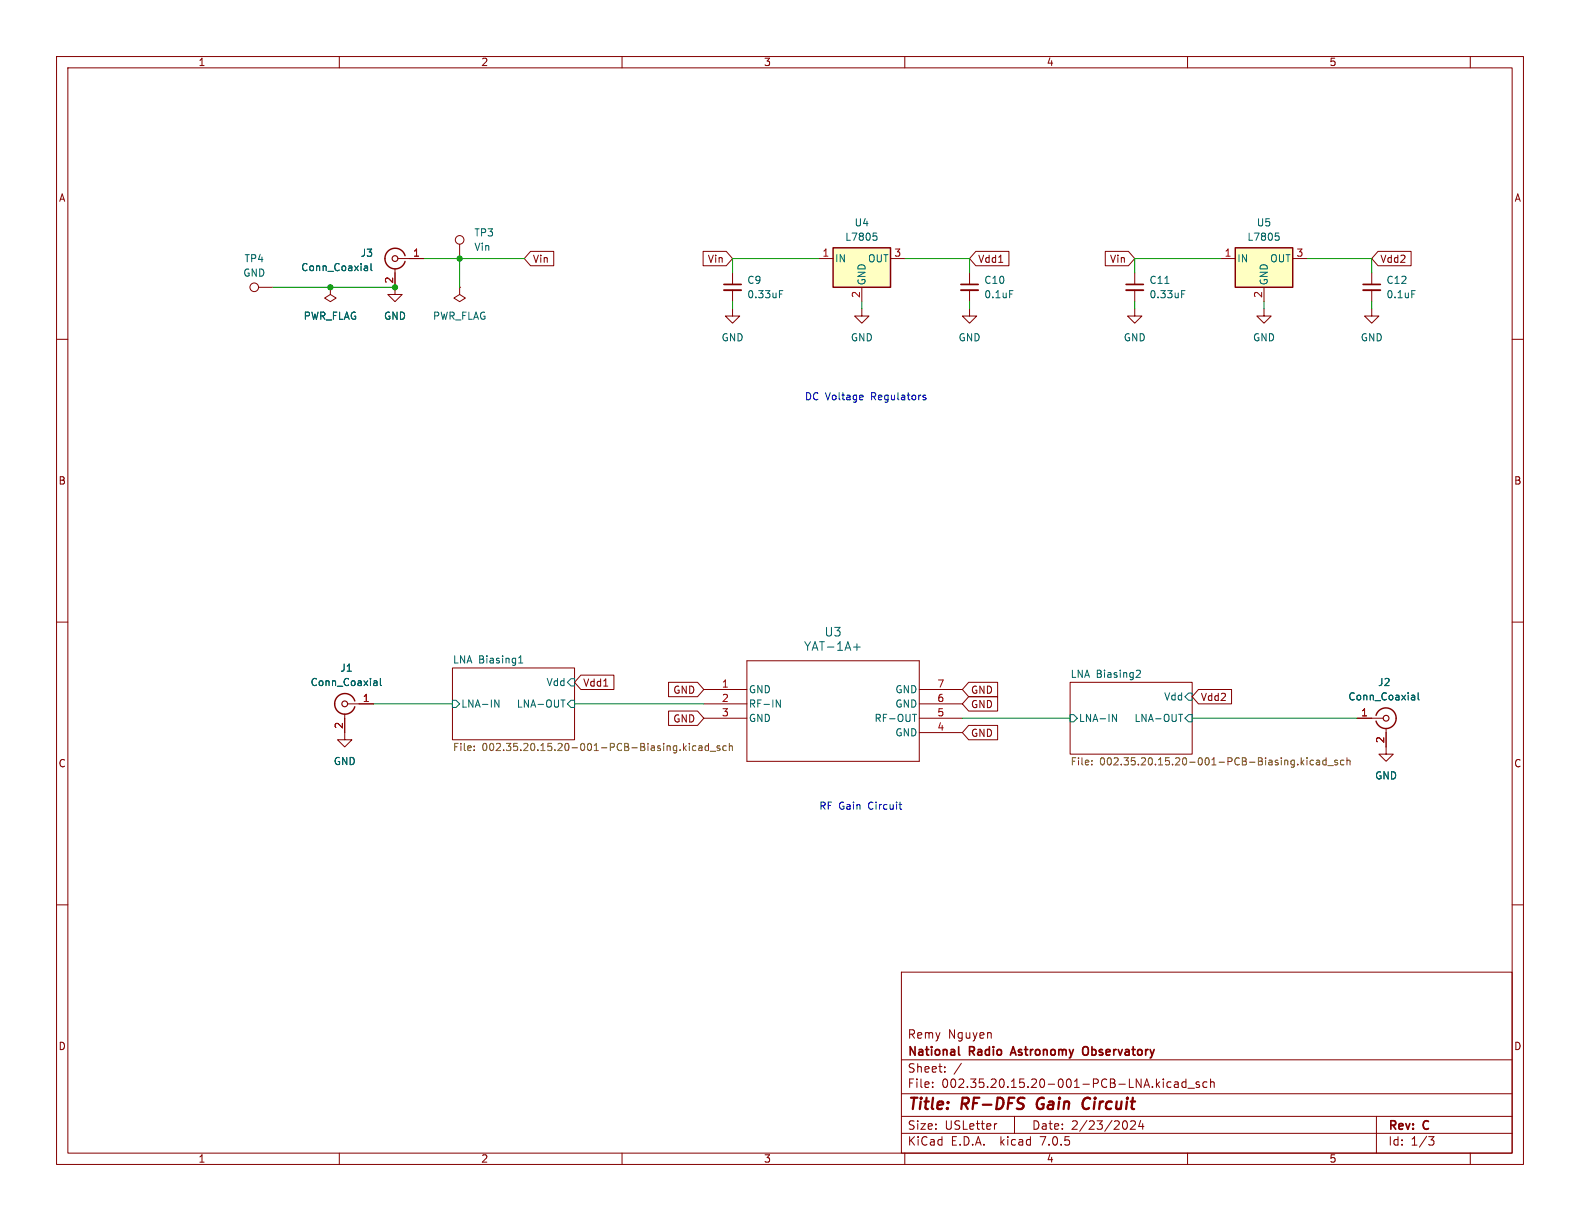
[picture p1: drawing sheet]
(kicad_sch (version 20230121) (generator eeschema)

 (paper "USLetter")

 (title_block
  (title "RF-DFS Gain Circuit")
  (date "2/23/2024")
  (rev "C")
  (company "National Radio Astronomy Observatory")
  (comment 1 "Remy Nguyen"))

 (lib_symbols
  (symbol "Connector:Conn_Coaxial" (pin_names (offset 1.016) hide) (in_bom yes) (on_board yes)
   (property "Reference" "J" (at 0.254 3.048 0) (effects (font (size 1.27 1.27))))
   (property "Value" "Conn_Coaxial" (at 2.921 0 90) (effects (font (size 1.27 1.27))))
   (property "Footprint" "" (at 0 0 0) (effects (font (size 1.27 1.27)) hide))
   (property "Datasheet" " ~" (at 0 0 0) (effects (font (size 1.27 1.27)) hide))
   (symbol "Conn_Coaxial_0_1"
    (arc (start -1.778 -0.508) (mid 0.2311 -1.8066) (end 1.778 0) (stroke (width 0.254) (type default)) (fill (type none)))
    (polyline (pts (xy -2.54 0) (xy -0.508 0)) (stroke (width 0) (type default)) (fill (type none)))
    (polyline (pts (xy 0 -2.54) (xy 0 -1.778)) (stroke (width 0) (type default)) (fill (type none)))
    (circle (center 0 0) (radius 0.508) (stroke (width 0.2032) (type default)) (fill (type none)))
    (arc (start 1.778 0) (mid 0.2099 1.8101) (end -1.778 0.508) (stroke (width 0.254) (type default)) (fill (type none))))
   (symbol "Conn_Coaxial_1_1"
    (pin passive line (at -5.08 0 0) (length 2.54) (name "In" (effects (font (size 1.27 1.27)))) (number "1" (effects (font (size 1.27 1.27)))))
    (pin passive line (at 0 -5.08 90) (length 2.54) (name "Ext" (effects (font (size 1.27 1.27)))) (number "2" (effects (font (size 1.27 1.27)))))))
  (symbol "Connector:TestPoint" (pin_numbers hide) (pin_names (offset 0.762) hide) (in_bom yes) (on_board yes)
   (property "Reference" "TP" (at 0 6.858 0) (effects (font (size 1.27 1.27))))
   (property "Value" "TestPoint" (at 0 5.08 0) (effects (font (size 1.27 1.27))))
   (property "Footprint" "" (at 5.08 0 0) (effects (font (size 1.27 1.27)) hide))
   (property "Datasheet" "~" (at 5.08 0 0) (effects (font (size 1.27 1.27)) hide))
   (symbol "TestPoint_0_1"
    (circle (center 0 3.302) (radius 0.762) (stroke (width 0) (type default)) (fill (type none))))
   (symbol "TestPoint_1_1"
    (pin passive line (at 0 0 90) (length 2.54) (name "1" (effects (font (size 1.27 1.27)))) (number "1" (effects (font (size 1.27 1.27)))))))
  (symbol "Device:C_Small" (pin_numbers hide) (pin_names (offset 0.254) hide) (in_bom yes) (on_board yes)
   (property "Reference" "C" (at 0.254 1.778 0) (effects (font (size 1.27 1.27)) (justify left)))
   (property "Value" "C_Small" (at 0.254 -2.032 0) (effects (font (size 1.27 1.27)) (justify left)))
   (property "Footprint" "" (at 0 0 0) (effects (font (size 1.27 1.27)) hide))
   (property "Datasheet" "~" (at 0 0 0) (effects (font (size 1.27 1.27)) hide))
   (symbol "C_Small_0_1"
    (polyline (pts (xy -1.524 -0.508) (xy 1.524 -0.508)) (stroke (width 0.3302) (type default)) (fill (type none)))
    (polyline (pts (xy -1.524 0.508) (xy 1.524 0.508)) (stroke (width 0.3048) (type default)) (fill (type none))))
   (symbol "C_Small_1_1"
    (pin passive line (at 0 2.54 270) (length 2.032) (name "~" (effects (font (size 1.27 1.27)))) (number "1" (effects (font (size 1.27 1.27)))))
    (pin passive line (at 0 -2.54 90) (length 2.032) (name "~" (effects (font (size 1.27 1.27)))) (number "2" (effects (font (size 1.27 1.27)))))))
  (symbol "Regulator_Linear:L7805" (pin_names (offset 0.254)) (in_bom yes) (on_board yes)
   (property "Reference" "U" (at -3.81 3.175 0) (effects (font (size 1.27 1.27))))
   (property "Value" "L7805" (at 0 3.175 0) (effects (font (size 1.27 1.27)) (justify left)))
   (property "Footprint" "" (at 0.635 -3.81 0) (effects (font (size 1.27 1.27) italic) (justify left) hide))
   (property "Datasheet" "http://www.st.com/content/ccc/resource/technical/document/datasheet/41/4f/b3/b0/12/d4/47/88/CD00000444.pdf/files/CD00000444.pdf/jcr:content/translations/en.CD00000444.pdf" (at 0 -1.27 0) (effects (font (size 1.27 1.27)) hide))
   (symbol "L7805_0_1"
    (rectangle (start -5.08 1.905) (end 5.08 -5.08) (stroke (width 0.254) (type default)) (fill (type background))))
   (symbol "L7805_1_1"
    (pin power_in line (at -7.62 0 0) (length 2.54) (name "IN" (effects (font (size 1.27 1.27)))) (number "1" (effects (font (size 1.27 1.27)))))
    (pin power_in line (at 0 -7.62 90) (length 2.54) (name "GND" (effects (font (size 1.27 1.27)))) (number "2" (effects (font (size 1.27 1.27)))))
    (pin power_out line (at 7.62 0 180) (length 2.54) (name "OUT" (effects (font (size 1.27 1.27)))) (number "3" (effects (font (size 1.27 1.27)))))))
  (symbol "YAT-1A+:YAT-1A+" (pin_names (offset 0.254)) (in_bom yes) (on_board yes)
   (property "Reference" "U" (at 22.86 10.16 0) (effects (font (size 1.524 1.524))))
   (property "Value" "YAT-1A+" (at 22.86 7.62 0) (effects (font (size 1.524 1.524))))
   (property "Footprint" "MC1630_MNC" (at 0 0 0) (effects (font (size 1.27 1.27) italic) hide))
   (property "Datasheet" "YAT-1A+" (at 0 0 0) (effects (font (size 1.27 1.27) italic) hide))
   (property "ki_locked" "" (at 0 0 0) (effects (font (size 1.27 1.27))))
   (symbol "YAT-1A+_0_1"
    (polyline (pts (xy 7.62 -12.7) (xy 38.1 -12.7)) (stroke (width 0.127) (type default)) (fill (type none)))
    (polyline (pts (xy 7.62 5.08) (xy 7.62 -12.7)) (stroke (width 0.127) (type default)) (fill (type none)))
    (polyline (pts (xy 38.1 -12.7) (xy 38.1 5.08)) (stroke (width 0.127) (type default)) (fill (type none)))
    (polyline (pts (xy 38.1 5.08) (xy 7.62 5.08)) (stroke (width 0.127) (type default)) (fill (type none)))
    (pin input line (at 0 -2.54 0) (length 7.62) (name "RF-IN" (effects (font (size 1.27 1.27)))) (number "2" (effects (font (size 1.27 1.27)))))
    (pin power_in line (at 45.72 -7.62 180) (length 7.62) (name "GND" (effects (font (size 1.27 1.27)))) (number "4" (effects (font (size 1.27 1.27)))))
    (pin output line (at 45.72 -5.08 180) (length 7.62) (name "RF-OUT" (effects (font (size 1.27 1.27)))) (number "5" (effects (font (size 1.27 1.27)))))
    (pin power_in line (at 45.72 -2.54 180) (length 7.62) (name "GND" (effects (font (size 1.27 1.27)))) (number "6" (effects (font (size 1.27 1.27)))))
    (pin power_in line (at 45.72 0 180) (length 7.62) (name "GND" (effects (font (size 1.27 1.27)))) (number "7" (effects (font (size 1.27 1.27))))))
   (symbol "YAT-1A+_1_1"
    (pin power_in line (at 0 0 0) (length 7.62) (name "GND" (effects (font (size 1.27 1.27)))) (number "1" (effects (font (size 1.27 1.27)))))
    (pin power_in line (at 0 -5.08 0) (length 7.62) (name "GND" (effects (font (size 1.27 1.27)))) (number "3" (effects (font (size 1.27 1.27)))))))
  (symbol "power:GND" (power) (pin_names (offset 0)) (in_bom yes) (on_board yes)
   (property "Reference" "#PWR" (at 0 -6.35 0) (effects (font (size 1.27 1.27)) hide))
   (property "Value" "GND" (at 0 -3.81 0) (effects (font (size 1.27 1.27))))
   (property "Footprint" "" (at 0 0 0) (effects (font (size 1.27 1.27)) hide))
   (property "Datasheet" "" (at 0 0 0) (effects (font (size 1.27 1.27)) hide))
   (symbol "GND_0_1"
    (polyline (pts (xy 0 0) (xy 0 -1.27) (xy 1.27 -1.27) (xy 0 -2.54) (xy -1.27 -1.27) (xy 0 -1.27)) (stroke (width 0) (type default)) (fill (type none))))
   (symbol "GND_1_1"
    (pin power_in line (at 0 0 270) (length 0) hide (name "GND" (effects (font (size 1.27 1.27)))) (number "1" (effects (font (size 1.27 1.27)))))))
  (symbol "power:PWR_FLAG" (power) (pin_numbers hide) (pin_names (offset 0) hide) (in_bom yes) (on_board yes)
   (property "Reference" "#FLG" (at 0 1.905 0) (effects (font (size 1.27 1.27)) hide))
   (property "Value" "PWR_FLAG" (at 0 3.81 0) (effects (font (size 1.27 1.27))))
   (property "Footprint" "" (at 0 0 0) (effects (font (size 1.27 1.27)) hide))
   (property "Datasheet" "~" (at 0 0 0) (effects (font (size 1.27 1.27)) hide))
   (symbol "PWR_FLAG_0_0"
    (pin power_out line (at 0 0 90) (length 0) (name "pwr" (effects (font (size 1.27 1.27)))) (number "1" (effects (font (size 1.27 1.27))))))
   (symbol "PWR_FLAG_0_1"
    (polyline (pts (xy 0 0) (xy 0 1.27) (xy -1.016 1.905) (xy 0 2.54) (xy 1.016 1.905) (xy 0 1.27)) (stroke (width 0) (type default)) (fill (type none))))))

 (junction (at 69.85 50.8) (diameter 0) (color 0 0 0 0))
 (junction (at 58.42 50.8) (diameter 0) (color 0 0 0 0))
 (junction (at 81.28 45.72) (diameter 0) (color 0 0 0 0))

 (wire (pts (xy 223.52 53.34) (xy 223.52 54.61)) (stroke (width 0) (type default)))
 (wire (pts (xy 200.66 48.26) (xy 200.66 45.72)) (stroke (width 0) (type default)))
 (wire (pts (xy 231.14 45.72) (xy 242.57 45.72)) (stroke (width 0) (type default)))
 (wire (pts (xy 152.4 53.34) (xy 152.4 54.61)) (stroke (width 0) (type default)))
 (wire (pts (xy 66.04 124.46) (xy 80.01 124.46)) (stroke (width 0) (type default)))
 (wire (pts (xy 129.54 48.26) (xy 129.54 45.72)) (stroke (width 0) (type default)))
 (wire (pts (xy 200.66 53.34) (xy 200.66 54.61)) (stroke (width 0) (type default)))
 (wire (pts (xy 48.26 50.8) (xy 58.42 50.8)) (stroke (width 0) (type default)))
 (wire (pts (xy 200.66 45.72) (xy 215.9 45.72)) (stroke (width 0) (type default)))
 (wire (pts (xy 81.28 45.72) (xy 92.71 45.72)) (stroke (width 0) (type default)))
 (wire (pts (xy 210.82 127) (xy 240.03 127)) (stroke (width 0) (type default)))
 (wire (pts (xy 81.28 45.72) (xy 81.28 50.8)) (stroke (width 0) (type default)))
 (wire (pts (xy 171.45 45.72) (xy 171.45 48.26)) (stroke (width 0) (type default)))
 (wire (pts (xy 242.57 53.34) (xy 242.57 54.61)) (stroke (width 0) (type default)))
 (wire (pts (xy 74.93 45.72) (xy 81.28 45.72)) (stroke (width 0) (type default)))
 (wire (pts (xy 242.57 45.72) (xy 242.57 48.26)) (stroke (width 0) (type default)))
 (wire (pts (xy 171.45 53.34) (xy 171.45 54.61)) (stroke (width 0) (type default)))
 (wire (pts (xy 58.42 50.8) (xy 69.85 50.8)) (stroke (width 0) (type default)))
 (wire (pts (xy 129.54 53.34) (xy 129.54 54.61)) (stroke (width 0) (type default)))
 (wire (pts (xy 170.18 127) (xy 189.23 127)) (stroke (width 0) (type default)))
 (wire (pts (xy 101.6 124.46) (xy 124.46 124.46)) (stroke (width 0) (type default)))
 (wire (pts (xy 160.02 45.72) (xy 171.45 45.72)) (stroke (width 0) (type default)))
 (wire (pts (xy 129.54 45.72) (xy 144.78 45.72)) (stroke (width 0) (type default)))

 (text "RF Gain Circuit" (at 144.78 143.51 0) (effects (font (size 1.27 1.27)) (justify left bottom)))
 (text "DC Voltage Regulators" (at 142.24 71.12 0) (effects (font (size 1.27 1.27)) (justify left bottom)))

 (global_label "GND" (shape input) (at 124.46 127 180) (fields_autoplaced) (effects (font (size 1.27 1.27)) (justify right))
  (property "Intersheetrefs" "${INTERSHEET_REFS}" (at 117.6837 127 0) (effects (font (size 1.27 1.27)) (justify right) hide)))
 (global_label "Vdd1" (shape input) (at 171.45 45.72 0) (fields_autoplaced) (effects (font (size 1.27 1.27)) (justify left))
  (property "Intersheetrefs" "${INTERSHEET_REFS}" (at 178.9519 45.72 0) (effects (font (size 1.27 1.27)) (justify left) hide)))
 (global_label "GND" (shape input) (at 170.18 121.92 0) (fields_autoplaced) (effects (font (size 1.27 1.27)) (justify left))
  (property "Intersheetrefs" "${INTERSHEET_REFS}" (at 176.9563 121.92 0) (effects (font (size 1.27 1.27)) (justify left) hide)))
 (global_label "Vdd1" (shape input) (at 101.6 120.65 0) (fields_autoplaced) (effects (font (size 1.27 1.27)) (justify left))
  (property "Intersheetrefs" "${INTERSHEET_REFS}" (at 109.1019 120.65 0) (effects (font (size 1.27 1.27)) (justify left) hide)))
 (global_label "Vdd2" (shape input) (at 242.57 45.72 0) (fields_autoplaced) (effects (font (size 1.27 1.27)) (justify left))
  (property "Intersheetrefs" "${INTERSHEET_REFS}" (at 250.0719 45.72 0) (effects (font (size 1.27 1.27)) (justify left) hide)))
 (global_label "Vin" (shape input) (at 92.71 45.72 0) (fields_autoplaced) (effects (font (size 1.27 1.27)) (justify left))
  (property "Intersheetrefs" "${INTERSHEET_REFS}" (at 98.4582 45.72 0) (effects (font (size 1.27 1.27)) (justify left) hide)))
 (global_label "Vin" (shape input) (at 129.54 45.72 180) (fields_autoplaced) (effects (font (size 1.27 1.27)) (justify right))
  (property "Intersheetrefs" "${INTERSHEET_REFS}" (at 123.7918 45.72 0) (effects (font (size 1.27 1.27)) (justify right) hide)))
 (global_label "Vin" (shape input) (at 200.66 45.72 180) (fields_autoplaced) (effects (font (size 1.27 1.27)) (justify right))
  (property "Intersheetrefs" "${INTERSHEET_REFS}" (at 194.9118 45.72 0) (effects (font (size 1.27 1.27)) (justify right) hide)))
 (global_label "Vdd2" (shape input) (at 210.82 123.19 0) (fields_autoplaced) (effects (font (size 1.27 1.27)) (justify left))
  (property "Intersheetrefs" "${INTERSHEET_REFS}" (at 218.3219 123.19 0) (effects (font (size 1.27 1.27)) (justify left) hide)))
 (global_label "GND" (shape input) (at 170.18 129.54 0) (fields_autoplaced) (effects (font (size 1.27 1.27)) (justify left))
  (property "Intersheetrefs" "${INTERSHEET_REFS}" (at 176.9563 129.54 0) (effects (font (size 1.27 1.27)) (justify left) hide)))
 (global_label "GND" (shape input) (at 124.46 121.92 180) (fields_autoplaced) (effects (font (size 1.27 1.27)) (justify right))
  (property "Intersheetrefs" "${INTERSHEET_REFS}" (at 117.6837 121.92 0) (effects (font (size 1.27 1.27)) (justify right) hide)))
 (global_label "GND" (shape input) (at 170.18 124.46 0) (fields_autoplaced) (effects (font (size 1.27 1.27)) (justify left))
  (property "Intersheetrefs" "${INTERSHEET_REFS}" (at 176.9563 124.46 0) (effects (font (size 1.27 1.27)) (justify left) hide)))

 (symbol (lib_id "Device:C_Small") (at 242.57 50.8 0) (unit 1) (in_bom yes) (on_board yes) (dnp no) (fields_autoplaced)
  (property "Reference" "C12" (at 245.11 49.5363 0) (effects (font (size 1.27 1.27)) (justify left)))
  (property "Value" "0.1uF" (at 245.11 52.0763 0) (effects (font (size 1.27 1.27)) (justify left)))
  (property "Footprint" "Capacitor_SMD:C_0402_1005Metric" (at 242.57 50.8 0) (effects (font (size 1.27 1.27)) hide))
  (property "Datasheet" "~" (at 242.57 50.8 0) (effects (font (size 1.27 1.27)) hide)) (pin "1") (pin "2")
  (instances (project "002.35.20.15.20-001-PCB-LNA" (path "" (reference "C12") (unit 1)))))

 (symbol (lib_id "Connector:TestPoint") (at 48.26 50.8 90) (unit 1) (in_bom yes) (on_board yes) (dnp no) (fields_autoplaced)
  (property "Reference" "TP1" (at 44.958 45.72 90) (effects (font (size 1.27 1.27))))
  (property "Value" "GND" (at 44.958 48.26 90) (effects (font (size 1.27 1.27))))
  (property "Footprint" "TestPoint:TestPoint_Loop_D2.54mm_Drill1.5mm_Beaded" (at 48.26 45.72 0) (effects (font (size 1.27 1.27)) hide))
  (property "Datasheet" "~" (at 48.26 45.72 0) (effects (font (size 1.27 1.27)) hide)) (pin "1")
  (instances (project "002.35.20.15.20-001-PCB-LNA" (path "" (reference "TP1") (unit 1)) (path "" (reference "TP2") (unit 1)) (path "" (reference "TP4") (unit 1)))))

 (symbol (lib_id "power:GND") (at 152.4 54.61 0) (unit 1) (in_bom yes) (on_board yes) (dnp no) (fields_autoplaced)
  (property "Reference" "#PWR09" (at 152.4 60.96 0) (effects (font (size 1.27 1.27)) hide))
  (property "Value" "GND" (at 152.4 59.69 0) (effects (font (size 1.27 1.27))))
  (property "Footprint" "" (at 152.4 54.61 0) (effects (font (size 1.27 1.27)) hide))
  (property "Datasheet" "" (at 152.4 54.61 0) (effects (font (size 1.27 1.27)) hide)) (pin "1")
  (instances (project "002.35.20.15.20-001-PCB-LNA" (path "" (reference "#PWR09") (unit 1)))))

 (symbol (lib_id "power:GND") (at 245.11 132.08 0) (mirror y) (unit 1) (in_bom yes) (on_board yes) (dnp no)
  (property "Reference" "#PWR017" (at 245.11 138.43 0) (effects (font (size 1.27 1.27)) hide))
  (property "Value" "GND" (at 245.11 137.16 0) (effects (font (size 1.27 1.27))))
  (property "Footprint" "" (at 245.11 132.08 0) (effects (font (size 1.27 1.27)) hide))
  (property "Datasheet" "" (at 245.11 132.08 0) (effects (font (size 1.27 1.27)) hide)) (pin "1")
  (instances (project "002.35.20.15.20-001-PCB-LNA" (path "" (reference "#PWR017") (unit 1)))))

 (symbol (lib_id "power:GND") (at 129.54 54.61 0) (unit 1) (in_bom yes) (on_board yes) (dnp no) (fields_autoplaced)
  (property "Reference" "#PWR010" (at 129.54 60.96 0) (effects (font (size 1.27 1.27)) hide))
  (property "Value" "GND" (at 129.54 59.69 0) (effects (font (size 1.27 1.27))))
  (property "Footprint" "" (at 129.54 54.61 0) (effects (font (size 1.27 1.27)) hide))
  (property "Datasheet" "" (at 129.54 54.61 0) (effects (font (size 1.27 1.27)) hide)) (pin "1")
  (instances (project "002.35.20.15.20-001-PCB-LNA" (path "" (reference "#PWR010") (unit 1)))))

 (symbol (lib_id "Regulator_Linear:L7805") (at 223.52 45.72 0) (unit 1) (in_bom yes) (on_board yes) (dnp no) (fields_autoplaced)
  (property "Reference" "U5" (at 223.52 39.37 0) (effects (font (size 1.27 1.27))))
  (property "Value" "L7805" (at 223.52 41.91 0) (effects (font (size 1.27 1.27))))
  (property "Footprint" "Package_TO_SOT_SMD:TO-263-2" (at 224.155 49.53 0) (effects (font (size 1.27 1.27) italic) (justify left) hide))
  (property "Datasheet" "http://www.st.com/content/ccc/resource/technical/document/datasheet/41/4f/b3/b0/12/d4/47/88/CD00000444.pdf/files/CD00000444.pdf/jcr:content/translations/en.CD00000444.pdf" (at 223.52 46.99 0) (effects (font (size 1.27 1.27)) hide)) (pin "1") (pin "2") (pin "3")
  (instances (project "002.35.20.15.20-001-PCB-LNA" (path "" (reference "U5") (unit 1)))))

 (symbol (lib_id "Connector:Conn_Coaxial") (at 69.85 45.72 0) (mirror y) (unit 1) (in_bom yes) (on_board yes) (dnp no)
  (property "Reference" "J3" (at 66.04 44.7432 0) (effects (font (size 1.27 1.27)) (justify left)))
  (property "Value" "Conn_Coaxial" (at 66.04 47.2832 0) (effects (font (size 1.27 1.27)) (justify left)))
  (property "Footprint" "Connector_Coaxial:SMA_Molex_73251-1153_EdgeMount_Horizontal" (at 69.85 45.72 0) (effects (font (size 1.27 1.27)) hide))
  (property "Datasheet" " ~" (at 69.85 45.72 0) (effects (font (size 1.27 1.27)) hide)) (pin "1") (pin "2")
  (instances (project "002.35.20.15.20-001-PCB-LNA" (path "" (reference "J3") (unit 1)))))

 (symbol (lib_id "power:GND") (at 171.45 54.61 0) (unit 1) (in_bom yes) (on_board yes) (dnp no) (fields_autoplaced)
  (property "Reference" "#PWR011" (at 171.45 60.96 0) (effects (font (size 1.27 1.27)) hide))
  (property "Value" "GND" (at 171.45 59.69 0) (effects (font (size 1.27 1.27))))
  (property "Footprint" "" (at 171.45 54.61 0) (effects (font (size 1.27 1.27)) hide))
  (property "Datasheet" "" (at 171.45 54.61 0) (effects (font (size 1.27 1.27)) hide)) (pin "1")
  (instances (project "002.35.20.15.20-001-PCB-LNA" (path "" (reference "#PWR011") (unit 1)))))

 (symbol (lib_id "power:GND") (at 223.52 54.61 0) (unit 1) (in_bom yes) (on_board yes) (dnp no) (fields_autoplaced)
  (property "Reference" "#PWR013" (at 223.52 60.96 0) (effects (font (size 1.27 1.27)) hide))
  (property "Value" "GND" (at 223.52 59.69 0) (effects (font (size 1.27 1.27))))
  (property "Footprint" "" (at 223.52 54.61 0) (effects (font (size 1.27 1.27)) hide))
  (property "Datasheet" "" (at 223.52 54.61 0) (effects (font (size 1.27 1.27)) hide)) (pin "1")
  (instances (project "002.35.20.15.20-001-PCB-LNA" (path "" (reference "#PWR013") (unit 1)))))

 (symbol (lib_id "Regulator_Linear:L7805") (at 152.4 45.72 0) (unit 1) (in_bom yes) (on_board yes) (dnp no) (fields_autoplaced)
  (property "Reference" "U4" (at 152.4 39.37 0) (effects (font (size 1.27 1.27))))
  (property "Value" "L7805" (at 152.4 41.91 0) (effects (font (size 1.27 1.27))))
  (property "Footprint" "Package_TO_SOT_SMD:TO-263-2" (at 153.035 49.53 0) (effects (font (size 1.27 1.27) italic) (justify left) hide))
  (property "Datasheet" "http://www.st.com/content/ccc/resource/technical/document/datasheet/41/4f/b3/b0/12/d4/47/88/CD00000444.pdf/files/CD00000444.pdf/jcr:content/translations/en.CD00000444.pdf" (at 152.4 46.99 0) (effects (font (size 1.27 1.27)) hide)) (pin "1") (pin "2") (pin "3")
  (instances (project "002.35.20.15.20-001-PCB-LNA" (path "" (reference "U4") (unit 1)))))

 (symbol (lib_id "Device:C_Small") (at 200.66 50.8 0) (unit 1) (in_bom yes) (on_board yes) (dnp no) (fields_autoplaced)
  (property "Reference" "C11" (at 203.2 49.5363 0) (effects (font (size 1.27 1.27)) (justify left)))
  (property "Value" "0.33uF" (at 203.2 52.0763 0) (effects (font (size 1.27 1.27)) (justify left)))
  (property "Footprint" "Capacitor_SMD:C_0402_1005Metric" (at 200.66 50.8 0) (effects (font (size 1.27 1.27)) hide))
  (property "Datasheet" "~" (at 200.66 50.8 0) (effects (font (size 1.27 1.27)) hide)) (pin "1") (pin "2")
  (instances (project "002.35.20.15.20-001-PCB-LNA" (path "" (reference "C11") (unit 1)))))

 (symbol (lib_id "Device:C_Small") (at 171.45 50.8 0) (unit 1) (in_bom yes) (on_board yes) (dnp no) (fields_autoplaced)
  (property "Reference" "C10" (at 173.99 49.5363 0) (effects (font (size 1.27 1.27)) (justify left)))
  (property "Value" "0.1uF" (at 173.99 52.0763 0) (effects (font (size 1.27 1.27)) (justify left)))
  (property "Footprint" "Capacitor_SMD:C_0402_1005Metric" (at 171.45 50.8 0) (effects (font (size 1.27 1.27)) hide))
  (property "Datasheet" "~" (at 171.45 50.8 0) (effects (font (size 1.27 1.27)) hide)) (pin "1") (pin "2")
  (instances (project "002.35.20.15.20-001-PCB-LNA" (path "" (reference "C10") (unit 1)))))

 (symbol (lib_id "power:GND") (at 69.85 50.8 0) (unit 1) (in_bom yes) (on_board yes) (dnp no) (fields_autoplaced)
  (property "Reference" "#PWR015" (at 69.85 57.15 0) (effects (font (size 1.27 1.27)) hide))
  (property "Value" "GND" (at 69.85 55.88 0) (effects (font (size 1.27 1.27))))
  (property "Footprint" "" (at 69.85 50.8 0) (effects (font (size 1.27 1.27)) hide))
  (property "Datasheet" "" (at 69.85 50.8 0) (effects (font (size 1.27 1.27)) hide)) (pin "1")
  (instances (project "002.35.20.15.20-001-PCB-LNA" (path "" (reference "#PWR015") (unit 1)))))

 (symbol (lib_id "Device:C_Small") (at 129.54 50.8 0) (unit 1) (in_bom yes) (on_board yes) (dnp no) (fields_autoplaced)
  (property "Reference" "C9" (at 132.08 49.5363 0) (effects (font (size 1.27 1.27)) (justify left)))
  (property "Value" "0.33uF" (at 132.08 52.0763 0) (effects (font (size 1.27 1.27)) (justify left)))
  (property "Footprint" "Capacitor_SMD:C_0402_1005Metric" (at 129.54 50.8 0) (effects (font (size 1.27 1.27)) hide))
  (property "Datasheet" "~" (at 129.54 50.8 0) (effects (font (size 1.27 1.27)) hide)) (pin "1") (pin "2")
  (instances (project "002.35.20.15.20-001-PCB-LNA" (path "" (reference "C9") (unit 1)))))

 (symbol (lib_id "YAT-1A+:YAT-1A+") (at 124.46 121.92 0) (unit 1) (in_bom yes) (on_board yes) (dnp no) (fields_autoplaced)
  (property "Reference" "U3" (at 147.32 111.76 0) (effects (font (size 1.524 1.524))))
  (property "Value" "YAT-1A+" (at 147.32 114.3 0) (effects (font (size 1.524 1.524))))
  (property "Footprint" "Imports:MC1630_MNC" (at 124.46 121.92 0) (effects (font (size 1.27 1.27) italic) hide))
  (property "Datasheet" "YAT-1A+" (at 124.46 121.92 0) (effects (font (size 1.27 1.27) italic) hide)) (pin "2") (pin "4") (pin "5") (pin "6") (pin "7") (pin "1") (pin "3")
  (instances (project "002.35.20.15.20-001-PCB-LNA" (path "" (reference "U3") (unit 1)))))

 (symbol (lib_id "power:GND") (at 242.57 54.61 0) (unit 1) (in_bom yes) (on_board yes) (dnp no) (fields_autoplaced)
  (property "Reference" "#PWR014" (at 242.57 60.96 0) (effects (font (size 1.27 1.27)) hide))
  (property "Value" "GND" (at 242.57 59.69 0) (effects (font (size 1.27 1.27))))
  (property "Footprint" "" (at 242.57 54.61 0) (effects (font (size 1.27 1.27)) hide))
  (property "Datasheet" "" (at 242.57 54.61 0) (effects (font (size 1.27 1.27)) hide)) (pin "1")
  (instances (project "002.35.20.15.20-001-PCB-LNA" (path "" (reference "#PWR014") (unit 1)))))

 (symbol (lib_id "Connector:Conn_Coaxial") (at 60.96 124.46 0) (mirror y) (unit 1) (in_bom yes) (on_board yes) (dnp no) (fields_autoplaced)
  (property "Reference" "J1" (at 61.2774 118.11 0) (effects (font (size 1.27 1.27))))
  (property "Value" "Conn_Coaxial" (at 61.2774 120.65 0) (effects (font (size 1.27 1.27))))
  (property "Footprint" "Connector_Coaxial:SMA_Molex_73251-1153_EdgeMount_Horizontal" (at 60.96 124.46 0) (effects (font (size 1.27 1.27)) hide))
  (property "Datasheet" " ~" (at 60.96 124.46 0) (effects (font (size 1.27 1.27)) hide)) (pin "1") (pin "2")
  (instances (project "002.35.20.15.20-001-PCB-LNA" (path "" (reference "J1") (unit 1)))))

 (symbol (lib_id "Connector:Conn_Coaxial") (at 245.11 127 0) (unit 1) (in_bom yes) (on_board yes) (dnp no) (fields_autoplaced)
  (property "Reference" "J2" (at 244.7926 120.65 0) (effects (font (size 1.27 1.27))))
  (property "Value" "Conn_Coaxial" (at 244.7926 123.19 0) (effects (font (size 1.27 1.27))))
  (property "Footprint" "Connector_Coaxial:SMA_Molex_73251-1153_EdgeMount_Horizontal" (at 245.11 127 0) (effects (font (size 1.27 1.27)) hide))
  (property "Datasheet" " ~" (at 245.11 127 0) (effects (font (size 1.27 1.27)) hide)) (pin "1") (pin "2")
  (instances (project "002.35.20.15.20-001-PCB-LNA" (path "" (reference "J2") (unit 1)))))

 (symbol (lib_id "Connector:TestPoint") (at 81.28 45.72 0) (unit 1) (in_bom yes) (on_board yes) (dnp no) (fields_autoplaced)
  (property "Reference" "TP1" (at 83.82 41.148 0) (effects (font (size 1.27 1.27)) (justify left)))
  (property "Value" "Vin" (at 83.82 43.688 0) (effects (font (size 1.27 1.27)) (justify left)))
  (property "Footprint" "TestPoint:TestPoint_Loop_D2.54mm_Drill1.5mm_Beaded" (at 86.36 45.72 0) (effects (font (size 1.27 1.27)) hide))
  (property "Datasheet" "~" (at 86.36 45.72 0) (effects (font (size 1.27 1.27)) hide)) (pin "1")
  (instances (project "002.35.20.15.20-001-PCB-LNA" (path "" (reference "TP1") (unit 1)) (path "" (reference "TP2") (unit 1)) (path "" (reference "TP3") (unit 1)))))

 (symbol (lib_id "power:PWR_FLAG") (at 81.28 50.8 180) (unit 1) (in_bom yes) (on_board yes) (dnp no) (fields_autoplaced)
  (property "Reference" "#FLG01" (at 81.28 52.705 0) (effects (font (size 1.27 1.27)) hide))
  (property "Value" "PWR_FLAG" (at 81.28 55.88 0) (effects (font (size 1.27 1.27))))
  (property "Footprint" "" (at 81.28 50.8 0) (effects (font (size 1.27 1.27)) hide))
  (property "Datasheet" "~" (at 81.28 50.8 0) (effects (font (size 1.27 1.27)) hide)) (pin "1")
  (instances (project "002.35.20.15.20-001-PCB-LNA" (path "" (reference "#FLG01") (unit 1)))))

 (symbol (lib_id "power:PWR_FLAG") (at 58.42 50.8 180) (unit 1) (in_bom yes) (on_board yes) (dnp no) (fields_autoplaced)
  (property "Reference" "#FLG02" (at 58.42 52.705 0) (effects (font (size 1.27 1.27)) hide))
  (property "Value" "PWR_FLAG" (at 58.42 55.88 0) (effects (font (size 1.27 1.27))))
  (property "Footprint" "" (at 58.42 50.8 0) (effects (font (size 1.27 1.27)) hide))
  (property "Datasheet" "~" (at 58.42 50.8 0) (effects (font (size 1.27 1.27)) hide)) (pin "1")
  (instances (project "002.35.20.15.20-001-PCB-LNA" (path "" (reference "#FLG02") (unit 1)))))

 (symbol (lib_id "power:GND") (at 200.66 54.61 0) (unit 1) (in_bom yes) (on_board yes) (dnp no) (fields_autoplaced)
  (property "Reference" "#PWR012" (at 200.66 60.96 0) (effects (font (size 1.27 1.27)) hide))
  (property "Value" "GND" (at 200.66 59.69 0) (effects (font (size 1.27 1.27))))
  (property "Footprint" "" (at 200.66 54.61 0) (effects (font (size 1.27 1.27)) hide))
  (property "Datasheet" "" (at 200.66 54.61 0) (effects (font (size 1.27 1.27)) hide)) (pin "1")
  (instances (project "002.35.20.15.20-001-PCB-LNA" (path "" (reference "#PWR012") (unit 1)))))

 (symbol (lib_id "power:GND") (at 60.96 129.54 0) (unit 1) (in_bom yes) (on_board yes) (dnp no) (fields_autoplaced)
  (property "Reference" "#PWR04" (at 60.96 135.89 0) (effects (font (size 1.27 1.27)) hide))
  (property "Value" "GND" (at 60.96 134.62 0) (effects (font (size 1.27 1.27))))
  (property "Footprint" "" (at 60.96 129.54 0) (effects (font (size 1.27 1.27)) hide))
  (property "Datasheet" "" (at 60.96 129.54 0) (effects (font (size 1.27 1.27)) hide)) (pin "1")
  (instances (project "002.35.20.15.20-001-PCB-LNA" (path "" (reference "#PWR04") (unit 1)))))

 (sheet (at 80.01 118.11) (size 21.59 12.7) (fields_autoplaced) (stroke (width 0.1524) (type solid)) (fill (color 0 0 0 0.0000))
  (property "Sheetname" "LNA Biasing1" (at 80.01 117.3984 0) (effects (font (size 1.27 1.27)) (justify left bottom)))
  (property "Sheetfile" "002.35.20.15.20-001-PCB-Biasing.kicad_sch" (at 80.01 131.3946 0) (effects (font (size 1.27 1.27)) (justify left top))) (pin "LNA-OUT" input (at 101.6 124.46 0) (effects (font (size 1.27 1.27)) (justify right))) (pin "LNA-IN" input (at 80.01 124.46 180) (effects (font (size 1.27 1.27)) (justify left))) (pin "Vdd" input (at 101.6 120.65 0) (effects (font (size 1.27 1.27)) (justify right)))
  (instances (project "002.35.20.15.20-001-PCB-LNA" (path "" (page "2")))))

 (sheet (at 189.23 120.65) (size 21.59 12.7) (fields_autoplaced) (stroke (width 0.1524) (type solid)) (fill (color 0 0 0 0.0000))
  (property "Sheetname" "LNA Biasing2" (at 189.23 119.9384 0) (effects (font (size 1.27 1.27)) (justify left bottom)))
  (property "Sheetfile" "002.35.20.15.20-001-PCB-Biasing.kicad_sch" (at 189.23 133.9346 0) (effects (font (size 1.27 1.27)) (justify left top))) (pin "LNA-OUT" input (at 210.82 127 0) (effects (font (size 1.27 1.27)) (justify right))) (pin "LNA-IN" input (at 189.23 127 180) (effects (font (size 1.27 1.27)) (justify left))) (pin "Vdd" input (at 210.82 123.19 0) (effects (font (size 1.27 1.27)) (justify right)))
  (instances (project "002.35.20.15.20-001-PCB-LNA" (path "" (page "3")))))

 (sheet_instances (path "" (page "1"))))
